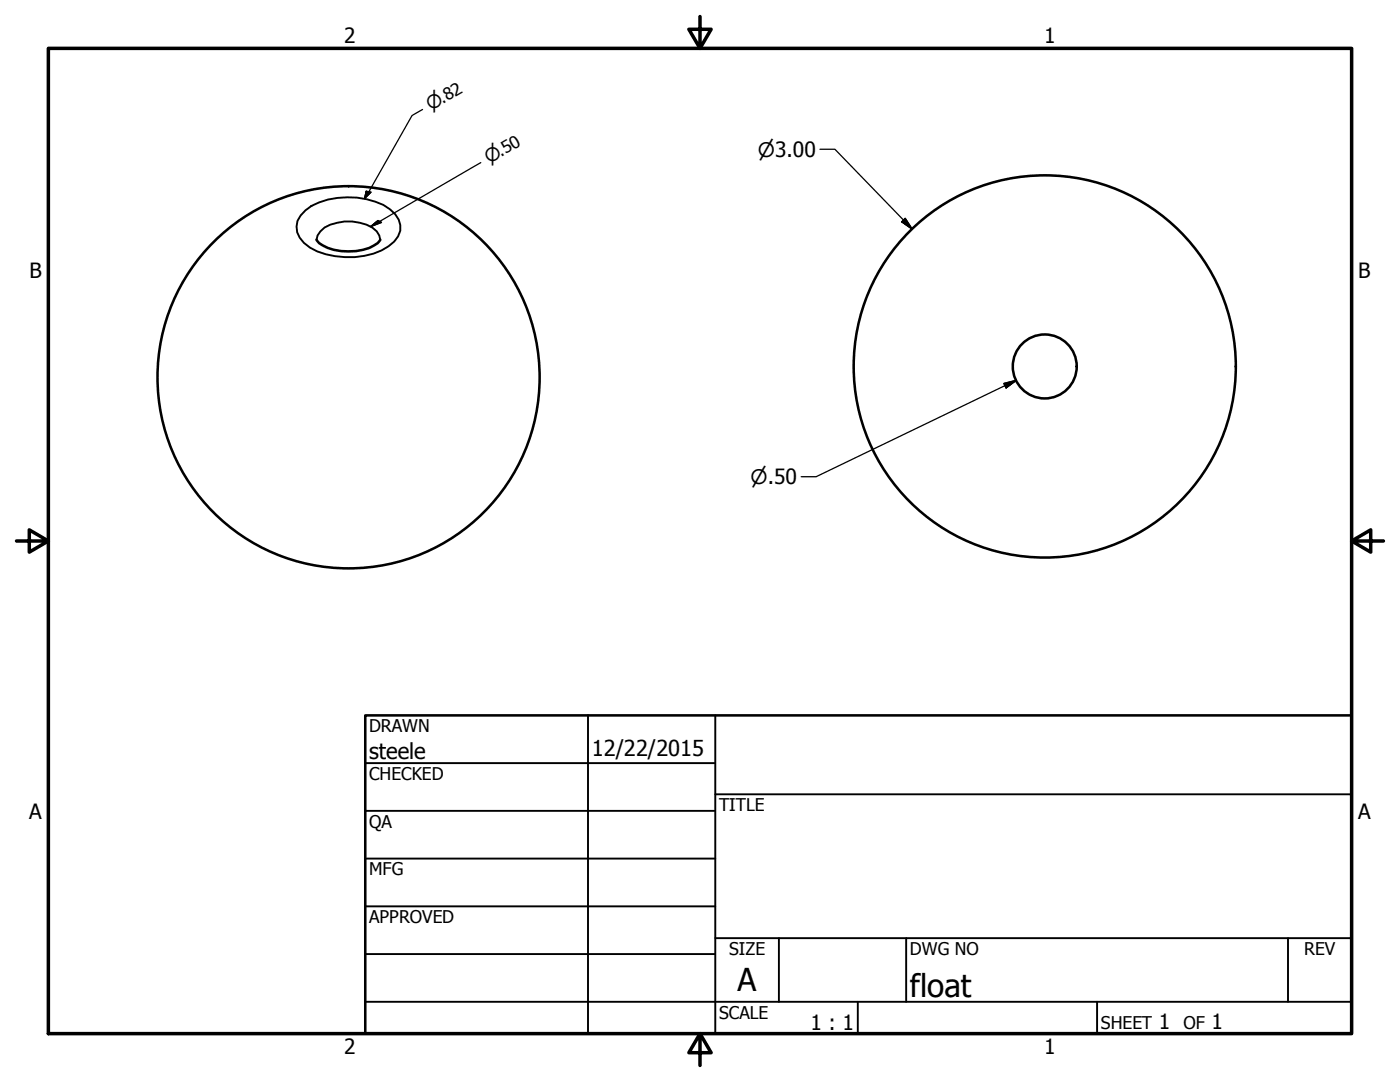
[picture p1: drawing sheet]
<svg xmlns="http://www.w3.org/2000/svg" width="279mm" height="216mm" viewBox="0 0 279 216" stroke-linecap="round" stroke-linejoin="round" font-family="sans-serif">
<!-- layer: Visible Narrow (ANSI) -->
<path d="M61 42a14.3 14.3 0 0 1 10.2-2.6 13.6 13.6 0 0 1 6.7 2.4 4 4 0 0 1 .8 6.4 13 13 0 0 1-9.9 3.1 13.3 13.3 0 0 1-8.2-2.8 4.1 4.1 0 0 1 .4-6.5zM63.2 47.8a3.9 3.9 0 0 1 2.7-3 9.9 9.9 0 0 1 8.4 .6l.9 .8 .5 .8 .2 .8" fill="none" stroke="#000" stroke-width=".38"/>
<path d="M63.2 47.8a2.05 2.05 0 0 0 1.2 1.2 11.6 11.6 0 0 0 10.3 0 2.05 2.05 0 0 0 1.2-1.2" fill="none" stroke="#000" stroke-width=".51"/>
<!-- layer: Visible (ANSI) -->
<g fill="none" stroke="#000" stroke-width=".51">
<circle cx="69.6" cy="75.3" r="38.1"/>
<circle cx="208.5" cy="73.1" r="38.1"/>
<circle cx="208.5" cy="73.1" r="6.4"/>
</g>
<!-- layer: Border (ANSI) -->
<path d="M9.7 9.7h260v196.5h-260zM139.7 3.3v6.4l-2.2-3.9h4.4l-2.2 3.9M3.3 107.9h6.4l-3.9-2.2v4.5l3.9-2.3M269.7 107.9l3.9 2.3v-4.5l-3.9 2.2h6.4M139.7 206.2l2.2 3.9h-4.4l2.2-3.9v6.4" fill="none" stroke="#000" stroke-width=".7"/>
<!-- layer: Title (ANSI) -->
<g fill="none" stroke="#000" stroke-width=".38">
<path d="M72.9 152.3h69.8M117.3 142.7v63.5M142.7 158.5h127M142.7 142.7v63.5M72.9 161.8h69.8M72.9 171.3h69.8M72.9 199.9h196.8M72.9 180.8h69.8M72.9 190.4h69.8M142.7 187.2h127M155.4 187.2v12.7M171.2 199.9v6.3"/>
<path d="M180.8 187.2v12.7M218.9 199.9v6.3M257 187.2v12.7"/>
</g>
<path d="M72.9 142.7h196.8v63.5h-196.8z" fill="none" stroke="#000" stroke-width=".51"/>
<!-- layer: Dimension (ANSI) -->
<path d="M73.1 38.2l.9 .2-1.2 1.2zM84.3 21.8l-2.1 1.3-9.4 16.5M95.9 32.4l-21.9 12.8M163.6 29.8h3l15.5 15.9M74 45.2l1.4-1.2 .7 .4zM180.7 43.6l1.4 2.1-2.1-1.4zM200.3 76.5l2.5-.6-2 1.5zM202.8 75.9l-39.9 19.2h-3" fill="none" stroke="#000" stroke-width=".25"/>
<path d="M73.1 38.2l-.3 1.4zM73.1 38.2l.9 .2-1.2 1.2zM74 45.2l1.4-1.2zM74 45.2l1.4-1.2 .7 .4zM180 44.3l2.1 1.4zM180.7 43.6l1.4 2.1-2.1-1.4zM200.8 77.4l2-1.5zM200.3 76.5l2.5-.6-2 1.5z" fill="#000" stroke="#000" stroke-width=".25"/>
<g font-size="6.3">
<text x="147.2" y="197.7">A</text>
<text x="181.6" y="199">float</text>
</g>
<g font-size="4.4">
<text x="73.7" y="151.4">steele</text>
<text x="118.1" y="150.8">12/22/2015</text>
</g>
<g font-size="4.2">
<text x="68.7" y="8.6">2</text>
<text x="208.4" y="8.6">1</text>
<text x="5.9" y="55.5">B</text>
<text x="271.1" y="55.5">B</text>
<text x="5.8" y="163.4">A</text>
<text x="271" y="163.4">A</text>
<text x="161.7" y="205.5">1 : 1</text>
<text x="231.3" y="205.4">1</text>
<text x="241.8" y="205.4">1</text>
<text x="68.7" y="210.3">2</text>
<text x="208.4" y="210.3">1</text>
</g>
<g font-size="4">
<text x="151.3" y="31.2">⌀3.00</text>
<text x="149.8" y="96.6">⌀.50</text>
</g>
<g font-size="3.7">
<text x="86" y="22.2" transform="rotate(-30 86 22.2)">⌀.82</text>
<text x="97.6" y="32.7" transform="rotate(-30 97.6 32.7)">⌀.50</text>
</g>
<g font-size="3.5">
<text x="73.7" y="146">DRAWN</text>
<text x="73.7" y="155.6">CHECKED</text>
<text x="143.5" y="161.8">TITLE</text>
<text x="73.7" y="165.2">QA</text>
<text x="73.7" y="174.7">MFG</text>
<text x="73.7" y="184.2">APPROVED</text>
<text x="145.5" y="190.6">SIZE</text>
<text x="181.6" y="190.6">DWG NO</text>
<text x="260.3" y="190.5">REV</text>
<text x="143.5" y="203.3">SCALE</text>
<text x="219.7" y="205.4">SHEET</text>
<text x="236.2" y="205.4">OF</text>
</g>
</svg>
